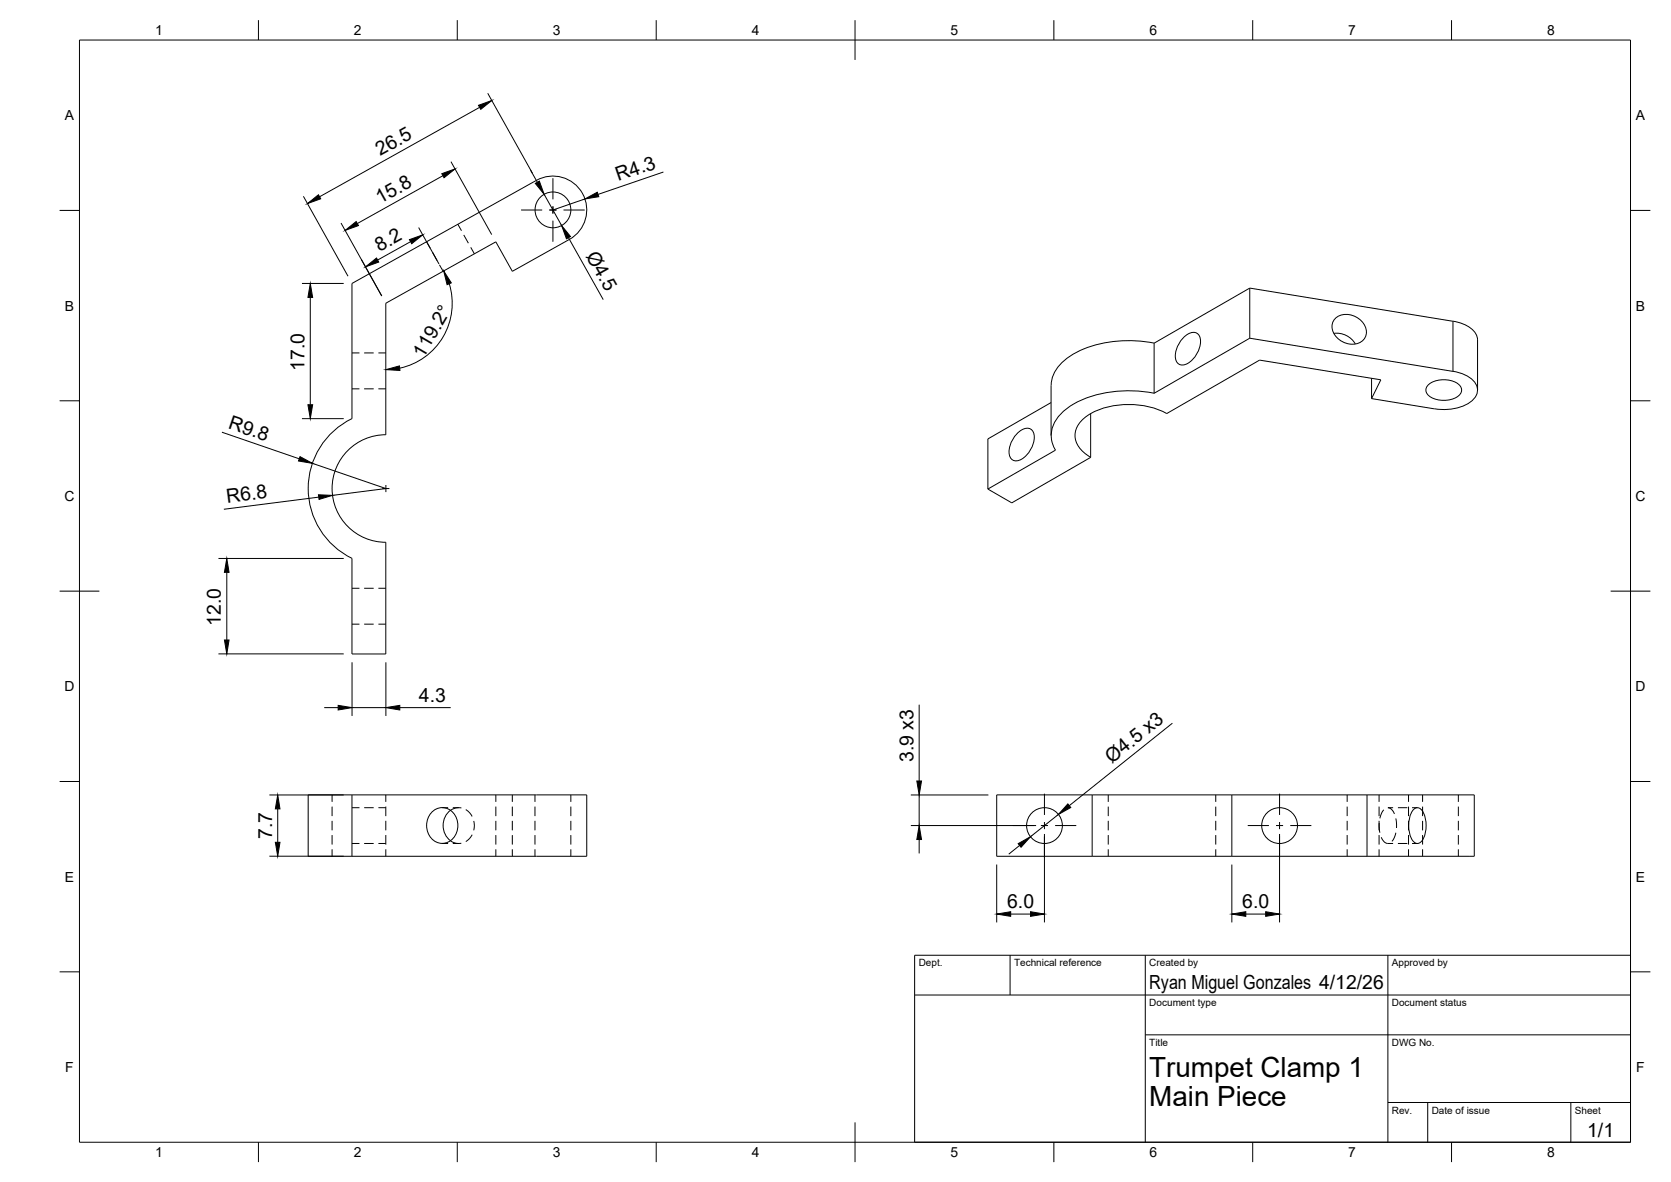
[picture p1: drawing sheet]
<svg xmlns="http://www.w3.org/2000/svg" width="420mm" height="297mm" viewBox="0 0 420 297" stroke-linecap="round" stroke-linejoin="round" font-family="sans-serif">
<!-- layer: Hidden -->
<g fill="none" stroke="#000" stroke-width=".25">
<path d="M115.1 56.4l.9 1.6M116.6 59l1.2 2.1M107.3 60.8l.9 1.6M108.8 63.4l1.1 2.1M110.5 66.5l.9 1.7M118.4 62.2l.9 1.6M88.5 97.7h1.9M88.5 88.7h1.9M91.6 97.7h2.4M91.6 88.7h2.4M95.1 97.7h1.9M95.1 88.7h1.9"/>
<path d="M88.5 156.9h1.9M88.5 147.8h1.9M91.6 156.9h2.4M91.6 147.8h2.4M95.1 156.9h1.9M95.1 147.8h1.9M83.5 199.8v1.7M97 199.8v1.7M124.7 199.8v1.7M128.8 199.8v1.7M134.5 199.8v1.7M143.5 199.8v1.7"/>
<path d="M278.7 199.8v1.7M305.7 199.8v1.7M338.7 199.8v1.7M346.8 199.8v1.7M354.2 199.8v1.7M357.7 199.8v1.7M366.7 199.8v1.7M83.5 202.7v2.4M83.5 206.3v2.4M83.5 209.9v2.3M83.5 213.4v1.8M88.5 212h1.9"/>
<path d="M88.5 203h1.9M91.6 212h2.4M91.6 203h2.4M95.1 212h1.9M95.1 203h1.9M97 202.7v2.4M97 206.3v2.4M97 209.9v2.3M97 213.4v1.8M111.2 212h1.5M111.2 203h1.5M113.3 211.3l1.4 .6h1.3"/>
<path d="M113.9 212h1.4M113.9 203h1.4M116 203h-1.3l-1.4 .7M117.1 203.5l1 .7 .6 1M118.7 209.8l-.6 .9-1 .8M119.1 206.3l.2 1.2-.2 1.2M124.7 202.7v2.4M124.7 206.3v2.4M124.7 209.9v2.3M124.7 213.4v1.8M128.8 202.7v2.4M128.8 206.3v2.4"/>
<path d="M128.8 209.9v2.3M128.8 213.4v1.8M134.5 202.7v2.4M134.5 206.3v2.4M134.5 209.9v2.3M134.5 213.4v1.8M143.5 202.7v2.4M143.5 206.3v2.4M143.5 209.9v2.3M143.5 213.4v1.8M278.7 202.7v2.4M278.7 206.3v2.4"/>
<path d="M278.7 209.9v2.3M278.7 213.4v1.8M305.7 202.7v2.4M305.7 206.3v2.4M305.7 209.9v2.3M305.7 213.4v1.8M338.7 202.7v2.4M338.7 206.3v2.4M338.7 209.9v2.3M338.7 213.4v1.8M346.8 202.7v2.4M346.8 206.3v2.4"/>
<path d="M346.8 209.9v2.3M346.8 213.4v1.8M346.8 206.8l.2 2.5M347.3 210.4l.8 1.2 .9 .4M347.9 203.5l-.5 .9-.4 1.3M349 212h1.3M350.3 203h-1.3l.8 .3 .8 1.2M351 205.7l.1 2.4M351 209.3l-.4 1.3-.6 .8M351.5 212h2.4M351.5 203h2.4M354.2 202.7v2.4"/>
<path d="M354.2 206.3v2.4M354.2 209.9v2.3M354.2 213.4v1.8M355 212h1.4M355 203h1.4M357.7 202.7v2.4M357.7 206.3v2.4M357.7 209.9v2.3M357.7 213.4v1.8M366.7 202.7v2.4M366.7 206.3v2.4M366.7 209.9v2.3"/>
<path d="M366.7 213.4v1.8"/>
</g>
<!-- layer: Visible -->
<g fill="none" stroke="#000" stroke-width=".25">
<path d="M314.2 72.4l51.1 8.3a7.7 7.7 0 0 1 5.9 3.5l.3 1.2v12.6M314.2 72.4l-24 13.8M314.2 72.4v12.6M264.3 96.8v12.6M290.2 86.2v12.6M290.2 86.2a29.9 29.9 0 0 0-21.1 3.3 9.4 9.4 0 0 0-4.8 7.3M290.2 98.8a30.6 30.6 0 0 0-20.2 2.7 10 10 0 0 0-5.7 7.5 7 7 0 0 0 1.1 4.1M297.5 85a3 3 0 0 1 3.4-1.3 3.1 3.1 0 0 1 .7 3.7 6 6 0 0 1-4.1 4.3 1.89 1.89 0 0 1-2-2.2 7.1 7.1 0 0 1 2-4.5zM314.2 85l51.1 8.3M314.2 85l-24 13.8M335.4 83.8a5.4 5.4 0 0 1 5.4 2.7M335.7 80.1a4.9 4.9 0 0 1 7.3 1.4 3.2 3.2 0 0 1 .2 3.4 3.2 3.2 0 0 1-3.1 1.6 5.1 5.1 0 0 1-5.2-4.4l.1-.8z"/>
<path d="M344.9 95.1v5.1M359.3 96.6a6.4 6.4 0 0 1 7.9 .4 1.88 1.88 0 0 1-1 2.9 6.4 6.4 0 0 1-7.3-.9 1.69 1.69 0 0 1 .4-2.4zM365.3 93.3a7.1 7.1 0 0 1 6.1 3.9 4 4 0 0 1-2.8 4.5 13.3 13.3 0 0 1-7.9 1M255.7 109a3 3 0 0 1 3.4-1.2 3.1 3.1 0 0 1 .7 3.7 6 6 0 0 1-4.2 4.3 1.89 1.89 0 0 1-1.9-2.3 7.1 7.1 0 0 1 2-4.5zM264.3 101.2l-15.9 9.1v12.6M265.4 113.1l-17 9.8M274.2 103.9v11l-19.8 11.5-6-3.5M344.9 100.2l2.3-4.8-30.5-4.9-23.3 13.4a20.8 20.8 0 0 0-20.3 .8 5.3 5.3 0 0 0-1.7 7.9l1.7 1.6 1.2 .7M344.9 100.2l15.8 2.6M88.5 140.3a19.5 19.5 0 0 1-11-17.5 19.5 19.5 0 0 1 11-17.6v-34l46.4-25.9a8.5 8.5 0 0 1 11.6 3.3 8.5 8.5 0 0 1-3.3 11.6l-14.4 8-4.1-7.4-27.7 15.4v33a13.5 13.5 0 0 0-13.5 13.6 13.5 13.5 0 0 0 13.5 13.5v28h-8.5v-24M88.5 199.8h-11v15.4h11M88.5 199.8h59v15.4h-59"/>
<path d="M88.5 199.8v15.4M274.6 199.8h35.1M274.6 199.8h-24v15.4h24M274.6 199.8v15.4M309.7 199.8h61v15.4h-61M309.7 199.8v15.4M343.7 199.8v15.4M108.7 204a3.8 3.8 0 0 1 4-.7 3.8 3.8 0 0 1 2.4 3.3 4.1 4.1 0 0 1-5.3 5.1 4.8 4.8 0 0 1-1.1-7.7zM113.3 203.6a4.9 4.9 0 0 0 0 7.7M274.6 215.2h35.1M355.5 203.3a1.5 1.5 0 0 1 2.4 1 7.3 7.3 0 0 1-.7 7.3 1.5 1.5 0 0 1-2.4-.9 7.3 7.3 0 0 1 .7-7.4z"/>
<circle cx="139" cy="52.7" r="4.5"/>
<circle cx="262.6" cy="207.5" r="4.5"/>
<circle cx="321.7" cy="207.5" r="4.5"/>
</g>
<!-- layer: Visible Narrow -->
<path d="M365.3 80.7v12.6" fill="none" stroke="#000" stroke-width=".25"/>
<!-- layer: BORDER -->
<g fill="none" stroke="#000" stroke-width=".25">
<path d="M20 10.1h390v276.9h-390zM65 5.1v5M115 5.1v5M165 5.1v5M215 5.1v10M265 5.1v5M315 5.1v5M365 5.1v5M15 52.9h5M410 52.9h5M15 100.7h5M410 100.7h5"/>
<path d="M15 148.6h10M405 148.6h10M15 196.4h5M410 196.4h5M15 244.2h5M410 244.2h5M65 287v5M115 287v5M165 287v5M215 282.1v9.9M265 287v5M315 287v5"/>
<path d="M365 287v5"/>
</g>
<!-- layer: TITLEBLOCK -->
<path d="M230 240.1h180v46.9h-180zM230 250h180M254 240.1v9.9M288 240.1v46.9M349 240.1v46.9M288 260.1h122M349 277.1h61M359 277.1v9.9M395 277.1v9.9" fill="none" stroke="#000" stroke-width=".25"/>
<!-- layer: Smart Centers -->
<g fill="none" stroke="#000" stroke-width=".25">
<path d="M131 52.8h5.3M138.1 52.8h1.8M139 44.8v5.3M139 51.9v1.8M139 55.4v5.4M141.7 52.8h5.3M96.1 122.8h1.8M97 121.9v1.8M262.6 199.5v5.3M321.7 199.5v5.3M254.6 207.5h5.3M261.7 207.5h1.8"/>
<path d="M262.6 206.6v1.8M262.6 210.1v5.4M265.3 207.5h5.3M313.7 207.5h5.4M320.8 207.5h1.8M321.7 206.6v1.8M321.7 210.1v5.4M324.4 207.5h5.3"/>
</g>
<!-- layer: FD_Dimensions -->
<g fill="none" stroke="#000" stroke-width=".25">
<path d="M120.6 27l-40.3 22.5M122.6 23.4l12.5 22.4M76.3 49.3l11.2 20.1M85.7 56.1l10.3 18.3M105.3 57.2l5.1 9.1M111.4 44.2l-21.6 12M113.4 40.6l10.2 18.4M136.8 48.8l4.4 7.9M142.9 59.7l8.8 15.6M147.1 50l-8.1 2.8M166.8 43.2l-16.4 5.7M75.9 71.2h10.5"/>
<path d="M78 74.7v27M103.2 60.7l-8.2 4.6M113 71.3a16.7 16.7 0 0 1-12.5 21.2M55.8 108.6l19.4 6.7M75.9 105.2h10.5M78.6 116.4l18.4 6.4-13.4 1.7M80.1 124.9l-23.8 3.1M54.9 140.3h31.5M57 143.8v17M54.9 164.3h31.5M81.5 177.8h3.5M88.5 166.4v13.5"/>
<path d="M88.5 177.8h8.5M97 166.4v13.5M100.5 177.8h12.8M231.1 177.1v19.2M67.7 199.8h18.7M229 199.8h19.5M231.1 199.8v7.7M294.8 181.7l-25.9 20.8M67.7 215.2h18.7M69.8 203.3v8.4M229 207.5h31.5M231.1 211v3.5"/>
<path d="M250.6 217.3v14.5M256.4 212.5l-2.8 2.2M262.6 209.6v22.2M266.1 204.7l-7 5.6M309.7 217.3v14.5M321.7 209.6v22.2M254.1 229.7h5M313.2 229.7h5"/>
</g>
<g fill="#000" stroke="#000" stroke-width=".25">
<path d="M120.3 26.5l3.4-1.2-2.8 2.2zM77.3 51.2l2.8-2.3 .5 1.1zM86.8 57.9l2.8-2.2 .5 1zM111.1 43.7l3.3-1.3-2.7 2.3zM134.6 46.1l1-.6 1.2 3.3zM141.2 56.7l2.2 2.7-1 .6zM147.1 50l3.1-1.7 .4 1.1zM78 71.2l.6 3.5h-1.2zM91.9 67.1l2.8-2.3 .5 1.1zM103 60.2l3.3-1.2-2.8 2.2zM111.6 68.1l1.9 3-1.1 .5zM97 92.9l3.4-.9 .2 1.1z"/>
<path d="M75.4 114.8l3.2 1.6-3.5-.5zM77.4 101.7h1.2l-.6 3.5zM80.1 124.3l3.5 .2-3.4 1zM57 140.3l.6 3.5h-1.2zM56.4 160.8h1.2l-.6 3.5zM85 177.3l3.5 .5-3.5 .6zM97 177.8l3.5-.5v1.1zM230.5 196.3h1.2l-.6 3.5zM69.2 211.7h1.2l-.6 3.5zM69.8 199.8l.6 3.5h-1.2zM231.1 207.5l.6 3.5h-1.2zM256 212l3.1-1.7-2.4 2.6z"/>
<path d="M268.5 202l.7 .9-3.1 1.8zM250.6 229.7l3.5-.6v1.2zM259.1 229.1l3.5 .6-3.5 .6zM309.7 229.7l3.5-.6v1.2zM318.2 229.1l3.5 .6-3.5 .6z"/>
</g>
<g font-size="7">
<text x="289" y="270.6">Trumpet Clamp 1</text>
<text x="289" y="278.1">Main Piece</text>
</g>
<g font-size="4.9">
<text x="95.6" y="39.3" transform="rotate(-29 95.6 39.3)">26.5</text>
<text x="155.5" y="45.6" transform="rotate(-19 155.5 45.6)">R4.3</text>
<text x="95.6" y="51.3" transform="rotate(-29 95.6 51.3)">15.8</text>
<text x="95.4" y="63.4" transform="rotate(-29 95.4 63.4)">8.2</text>
<text x="147.2" y="64.2" transform="rotate(61 147.2 64.2)">Ø4.5</text>
<text x="76.6" y="93.1" transform="rotate(-90 76.6 93.1)">17.0</text>
<text x="106.5" y="90.1" transform="rotate(-60 106.5 90.1)">119.2°</text>
<text x="57.2" y="107.6" transform="rotate(19 57.2 107.6)">R9.8</text>
<text x="57.1" y="126.4" transform="rotate(-7 57.1 126.4)">R6.8</text>
<text x="55.6" y="157.2" transform="rotate(-90 55.6 157.2)">12.0</text>
<text x="105.3" y="176.4">4.3</text>
<text x="229.7" y="191.6" transform="rotate(-90 229.7 191.6)">3.9 x3</text>
<text x="279.5" y="192" transform="rotate(-39 279.5 192)">Ø4.5 x3</text>
<text x="68.4" y="210.9" transform="rotate(-90 68.4 210.9)">7.7</text>
<text x="253.2" y="228.2">6.0</text>
<text x="312.4" y="228.2">6.0</text>
<text x="289" y="248.5">Ryan Miguel Gonzales 4/12/26</text>
<text x="399.1" y="285.7">1/1</text>
</g>
<g font-size="3.5">
<text x="39" y="8.8">1</text>
<text x="89" y="8.8">2</text>
<text x="139" y="8.8">3</text>
<text x="189" y="8.8">4</text>
<text x="239" y="8.8">5</text>
<text x="289" y="8.8">6</text>
<text x="339" y="8.8">7</text>
<text x="389" y="8.8">8</text>
<text x="16.3" y="30.2">A</text>
<text x="411.3" y="30.2">A</text>
<text x="16.3" y="78">B</text>
<text x="411.3" y="78">B</text>
<text x="16.2" y="125.9">C</text>
<text x="411.2" y="125.9">C</text>
<text x="16.2" y="173.7">D</text>
<text x="411.2" y="173.7">D</text>
<text x="16.3" y="221.6">E</text>
<text x="411.3" y="221.6">E</text>
<text x="16.4" y="269.4">F</text>
<text x="411.4" y="269.4">F</text>
<text x="39" y="290.8">1</text>
<text x="89" y="290.8">2</text>
<text x="139" y="290.8">3</text>
<text x="189" y="290.8">4</text>
<text x="239" y="290.8">5</text>
<text x="289" y="290.8">6</text>
<text x="339" y="290.8">7</text>
<text x="389" y="290.8">8</text>
</g>
<g font-size="2.5">
<text x="231" y="242.9">Dept.</text>
<text x="255" y="242.9">Technical reference</text>
<text x="289" y="242.9">Created by</text>
<text x="350" y="242.9">Approved by</text>
<text x="289" y="252.8">Document type</text>
<text x="350" y="252.8">Document status</text>
<text x="289" y="262.9">Title</text>
<text x="350" y="262.9">DWG No.</text>
<text x="350" y="279.9">Rev.</text>
<text x="360" y="279.9">Date of issue</text>
<text x="396" y="279.9">Sheet</text>
</g>
</svg>
